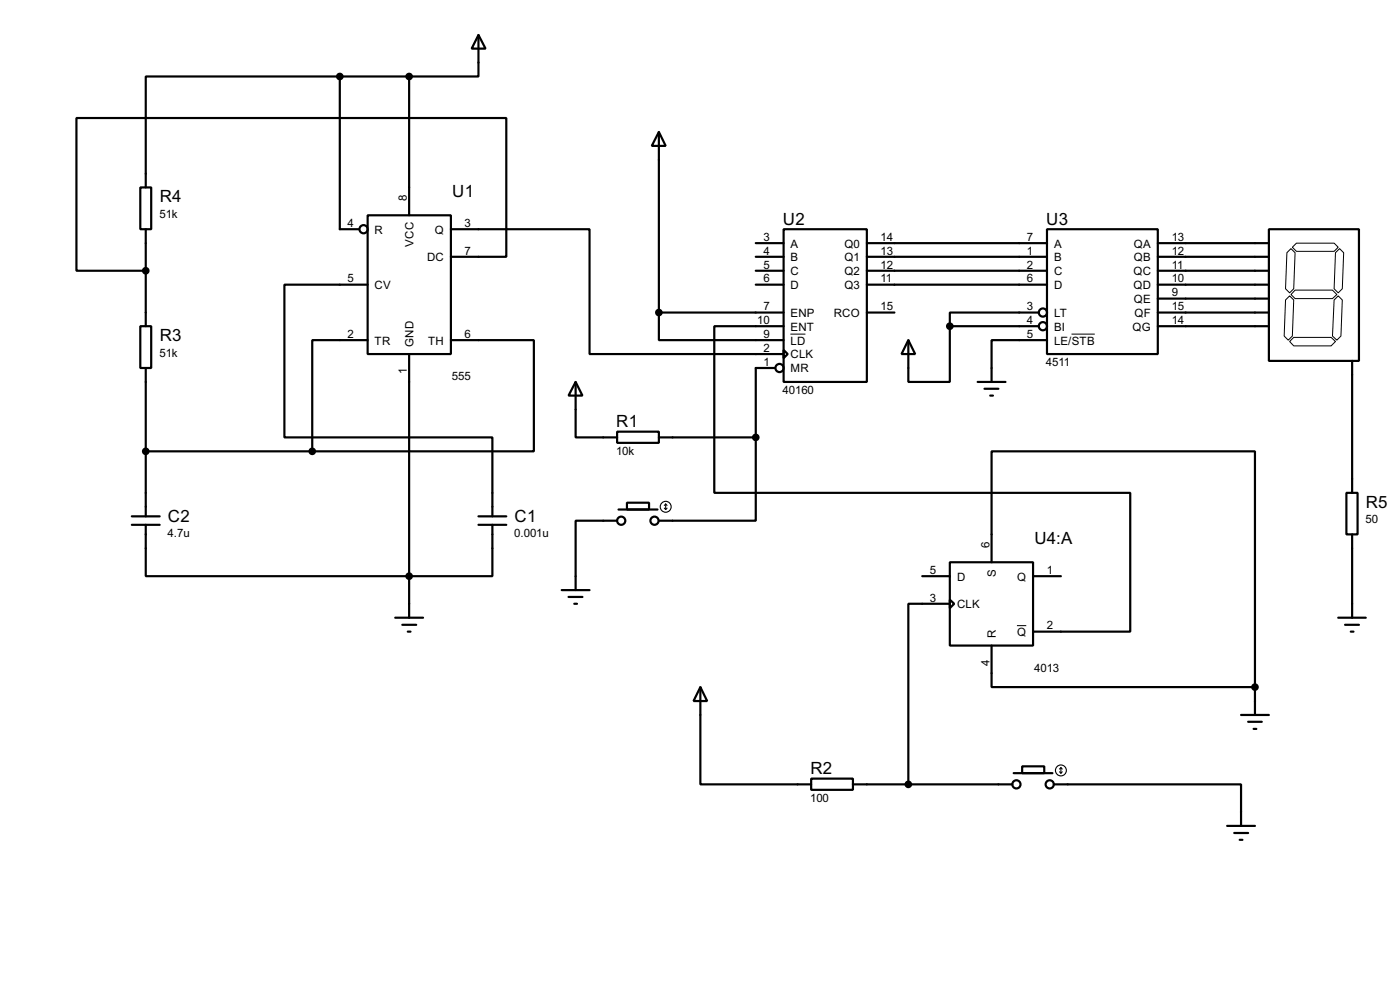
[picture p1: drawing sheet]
<svg xmlns="http://www.w3.org/2000/svg" width="256mm" height="180mm" viewBox="0 0 256 180" stroke-linecap="round" stroke-linejoin="round" font-family="sans-serif">
<g fill="none" stroke="#000" stroke-width=".4">
<path d="M62.3 14h-35.6v20.3M62.3 14h12.7M62.3 14v28h3.5M75 14v25.4M87.7 6.4l1.3 2.5h-2.6zM87.7 6.4v7.6h-12.7M25.7 34.3h2v7.7h-2zM67.4 39.4h15.2v25.4h-15.2zM120.7 24.2l1.3 2.5h-2.6zM120.7 24.2v33M25.7 59.7h2v7.7h-2zM26.7 42v17.7"/>
<path d="M67.4 52.1h-15.3v28h38.1v14.4M82.6 42h25.4v22.8h35.6M82.6 47h10.2v-25.4h-78.8v28h12.7M120.7 57.2v5.1h22.9M120.7 57.2h22.9M138.5 44.5h5.1M138.5 47h5.1M138.5 49.6h5.1M138.5 52.1h5.1M143.6 42h15.2v27.9h-15.2zM143.6 59.7h-12.7v30.5h76.2v25.4h-17.8M158.8 44.5h33"/>
<path d="M158.8 47h33M158.8 49.6h33M158.8 52.1h33M158.8 57.2h5.1M174 59.7v10.2h-7.6v-7.6M174 59.7h16.3M190.3 57.2h-16.3v2.5M191.8 42h20.3v22.8h-20.3zM212.1 44.5h20.4M212.1 47h20.4M212.1 49.6h20.4M212.1 52.1h20.4"/>
<path d="M212.1 54.7h20.4M212.1 57.2h20.4M212.1 59.7h20.4M232.5 42h16.5v24.1h-16.5zM26.7 67.4v27.1M67.4 62.3h-10.2v20.3M75 64.8v48.3M82.6 62.3h15.2v20.3h-40.6M105.5 69.9l1.2 2.5h-2.5zM105.5 69.9v10.2h7.6M113.1 79h7.6v2.1h-7.6zM142 67.4h-3.5v12.7"/>
<path d="M143.6 64.1l.7 .7-.7 .8zM166.4 62.3l1.3 2.5h-2.5zM179.1 69.9h5.1M180.4 71.2h2.5M181.4 72.4h.5M191.8 62.3h-10.1v7.6M247.7 66.1v24.1M24.2 96.1h5.1M24.2 94.5h5.1M26.7 96.1v9.4h63.5v-9.4M26.7 82.6h30.5M87.7 96.1h5.1"/>
<path d="M87.7 94.5h5.1M113.1 95.3h-7.6v12.7M113.3 93.3h7.2M114.9 92h4v1.3h-4zM120.7 80.1h17.8M138.5 80.1v15.2h-17.8M246.7 90.2h2v7.6h-2zM247.7 97.8v15.3M72.4 113.1h5.1M73.7 114.4h2.6M74.7 115.6h.5M102.9 108h5.1"/>
<path d="M104.2 109.3h2.5M105.2 110.5h.5M169 105.5h5M174 102.9h15.3v15.3h-15.3zM174 109.8l.8 .7-.8 .8zM174 110.5h-7.6v33.1M181.7 102.9v-20.3h48.2v43.2M181.7 118.2v7.6h48.2M189.3 105.5h5.1M245.2 113.1h5M246.4 114.4h2.6M247.5 115.6h.5"/>
<path d="M128.3 125.8l1.3 2.5h-2.5zM128.3 125.8v17.8h20.3M227.4 130.9h5.1M228.7 132.1h2.5M229.7 133.4h.5M229.9 125.8v5.1M148.6 142.5h7.7v2.1h-7.7zM156.3 143.6h29.2M185.7 141.5h7.1M187.3 140.3h4v1.2h-4zM193.1 143.6h34.3v7.6M224.8 151.2h5.1"/>
<path d="M226.1 152.5h2.6M227.1 153.7h.5"/>
<circle cx="66.6" cy="42" r=".75"/>
<circle cx="191" cy="57.2" r=".75"/>
<circle cx="191" cy="59.7" r=".75"/>
<circle cx="142.8" cy="67.4" r=".75"/>
<circle cx="113.8" cy="95.3" r=".75"/>
<circle cx="119.9" cy="95.3" r=".75"/>
<circle cx="186.2" cy="143.6" r=".75"/>
<circle cx="192.3" cy="143.6" r=".75"/>
</g>
<path d="M235.8 46.3l.7-.8 .8 .8-.3 6.6-.7 .7-.8-.7zM236.3 54.2l.7 .7-.2 6.6-.8 .8-.7-.8 .2-6.6zM236.8 45.3l.7-.8h6.9l.8 .8-.8 .7h-6.9zM237.3 53.1h6.8l.8 .8-.8 .8h-6.8l-.8-.8zM244.4 54.9l.8-.7 .7 .7-.2 6.6-.8 .8-.8-.8zM244.7 46.3l.7-.8 .8 .8-.3 6.6-.7 .7-.8-.7zM144.8 61.2h2.8M196.3 61.2h4.3M236.3 62.5l.7-.7h6.9l.8 .7-.8 .8h-6.9zM186.3 114.5h1.7" fill="none" stroke="#000" stroke-width=".18"/>
<g fill="#000" stroke="#000" stroke-width=".4">
<circle cx="62.2" cy="14" r=".5"/>
<circle cx="74.9" cy="14" r=".5"/>
<circle cx="26.7" cy="49.6" r=".5"/>
<circle cx="120.7" cy="57.2" r=".5"/>
<circle cx="174" cy="59.7" r=".5"/>
<circle cx="26.7" cy="82.6" r=".5"/>
<circle cx="57.2" cy="82.6" r=".5"/>
<circle cx="138.4" cy="80.1" r=".5"/>
<circle cx="74.9" cy="105.5" r=".5"/>
<circle cx="229.9" cy="125.8" r=".5"/>
<circle cx="166.4" cy="143.6" r=".5"/>
</g>
<g fill="none" stroke="#000" stroke-width=".2">
<path d="M121.7 93l.3 .3M122 92.3v1M122 92.3l-.3 .2M122 92.3l.2 .2M122.2 93l-.2 .3M194.1 141.3l.3 .2M194.4 140.5v1M194.4 140.5l-.3 .3M194.4 140.5l.2 .3M194.6 141.3l-.2 .2"/>
<circle cx="121.9" cy="92.8" r="1"/>
<circle cx="194.3" cy="141" r="1"/>
</g>
<g font-size="3.5">
<text x="29.3" y="37">R4</text>
<text x="82.9" y="36">U1</text>
<text x="143.4" y="41.2">U2</text>
<text x="191.7" y="41.2">U3</text>
<text x="29.3" y="62.4">R3</text>
<text x="112.9" y="78.2">R1</text>
<text x="30.8" y="95.5">C2</text>
<text x="94.3" y="95.5">C1</text>
<text x="250.2" y="92.9">R5</text>
<text x="189.5" y="99.6">U4:A</text>
<text x="148.5" y="141.7">R2</text>
</g>
<g font-size="2.4">
<text x="29.2" y="40">51k</text>
<text x="63.7" y="41.6">4</text>
<text x="74.6" y="36.9" transform="rotate(-90 74.6 36.9)">8</text>
<text x="85.1" y="41.6">3</text>
<text x="68.6" y="42.7">R</text>
<text x="75.8" y="45.2" transform="rotate(-90 75.8 45.2)">VCC</text>
<text x="78.2" y="47.8">DC</text>
<text x="79.6" y="42.7">Q</text>
<text x="85.1" y="46.6">7</text>
<text x="139.9" y="44.1">3</text>
<text x="139.9" y="46.6">4</text>
<text x="144.8" y="45.3">A</text>
<text x="144.8" y="47.8">B</text>
<text x="154.7" y="45.3">Q0</text>
<text x="154.7" y="47.8">Q1</text>
<text x="161.3" y="44.1">14</text>
<text x="161.3" y="46.6">13</text>
<text x="188.1" y="44.1">7</text>
<text x="188.1" y="46.6">1</text>
<text x="193.1" y="45.3">A</text>
<text x="193.1" y="47.8">B</text>
<text x="207.7" y="45.3">QA</text>
<text x="207.7" y="47.8">QB</text>
<text x="214.7" y="44.1">13</text>
<text x="214.7" y="46.6">12</text>
<text x="63.7" y="51.7">5</text>
<text x="68.6" y="52.9">CV</text>
<text x="139.9" y="49.2">5</text>
<text x="139.9" y="51.7">6</text>
<text x="144.8" y="50.4">C</text>
<text x="144.8" y="52.9">D</text>
<text x="154.7" y="50.4">Q2</text>
<text x="154.7" y="52.9">Q3</text>
<text x="161.3" y="49.2">12</text>
<text x="161.3" y="51.7">11</text>
<text x="188.1" y="49.2">2</text>
<text x="188.1" y="51.7">6</text>
<text x="193.1" y="50.4">C</text>
<text x="193.1" y="52.9">D</text>
<text x="207.6" y="50.4">QC</text>
<text x="207.6" y="52.9">QD</text>
<text x="214.7" y="49.2">11</text>
<text x="214.7" y="51.7">10</text>
<text x="138.7" y="59.3">10</text>
<text x="139.9" y="56.8">7</text>
<text x="144.8" y="58">ENP</text>
<text x="152.7" y="58">RCO</text>
<text x="161.3" y="56.8">15</text>
<text x="188.1" y="56.8">3</text>
<text x="188.1" y="59.3">4</text>
<text x="193.1" y="58">LT</text>
<text x="207.7" y="55.4">QE</text>
<text x="207.8" y="58">QF</text>
<text x="214.7" y="54.3">9</text>
<text x="214.7" y="56.8">15</text>
<text x="214.7" y="59.3">14</text>
<text x="29.2" y="65.4">51k</text>
<text x="63.7" y="61.9">2</text>
<text x="68.6" y="63.1">TR</text>
<text x="75.8" y="63.5" transform="rotate(-90 75.8 63.5)">GND</text>
<text x="78.4" y="63.1">TH</text>
<text x="85.1" y="61.9">6</text>
<text x="139.9" y="61.9">9</text>
<text x="139.9" y="64.4">2</text>
<text x="144.8" y="60.5">ENT</text>
<text x="144.8" y="63.1">LD</text>
<text x="144.8" y="65.6">CLK</text>
<text x="188.1" y="61.9">5</text>
<text x="193.1" y="60.5">BI</text>
<text x="193.1" y="63.1">LE/STB</text>
<text x="207.5" y="60.5">QG</text>
<text x="74.6" y="68.5" transform="rotate(-90 74.6 68.5)">1</text>
<text x="82.8" y="69.5">555</text>
<text x="139.9" y="67">1</text>
<text x="144.8" y="68.1">MR</text>
<text x="191.6" y="67">4511</text>
<text x="143.4" y="72.1">40160</text>
<text x="112.9" y="83.3">10k</text>
<text x="250.2" y="95.8">50</text>
<text x="30.7" y="98.4">4.7u</text>
<text x="94.2" y="98.4">0.001u</text>
<text x="181.3" y="100.4" transform="rotate(-90 181.3 100.4)">6</text>
<text x="170.4" y="105.1">5</text>
<text x="175.3" y="106.3">D</text>
<text x="182.5" y="105.6" transform="rotate(-90 182.5 105.6)">S</text>
<text x="186.3" y="106.3">Q</text>
<text x="191.8" y="105.1">1</text>
<text x="170.4" y="110.1">3</text>
<text x="175.3" y="111.3">CLK</text>
<text x="182.5" y="116.8" transform="rotate(-90 182.5 116.8)">R</text>
<text x="186.3" y="116.4">Q</text>
<text x="191.8" y="115.2">2</text>
<text x="181.3" y="121.9" transform="rotate(-90 181.3 121.9)">4</text>
<text x="189.4" y="122.9">4013</text>
<text x="148.4" y="146.8">100</text>
</g>
</svg>
